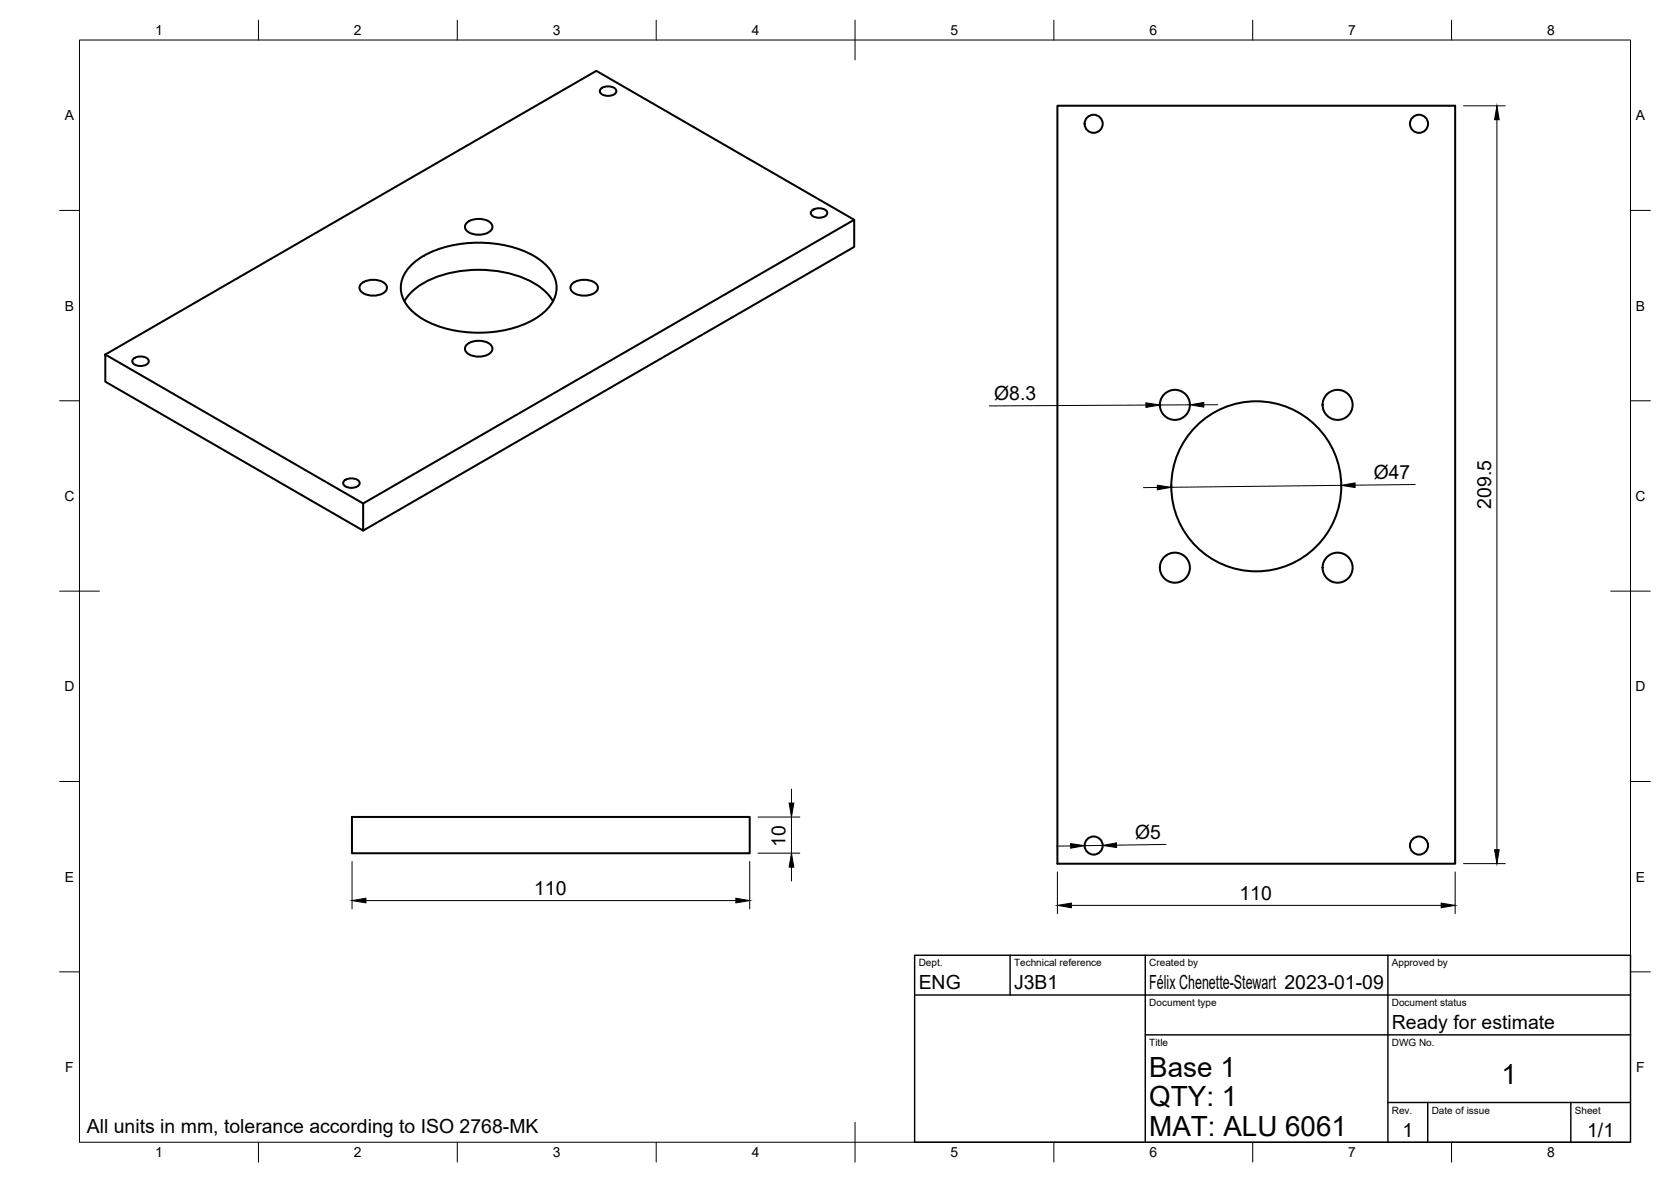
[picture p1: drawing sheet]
<svg xmlns="http://www.w3.org/2000/svg" width="420mm" height="297mm" viewBox="0 0 420 297" stroke-linecap="round" stroke-linejoin="round" font-family="sans-serif">
<!-- layer: Visible -->
<g fill="none" stroke="#000" stroke-width=".51">
<path d="M151 22.4a2.75 2.75 0 0 1 4 .3 1.7 1.7 0 0 1-2.1 1.4 1.7 1.7 0 0 1-2.1-1.4zM265.9 26.6h100v190.5h-100zM117.4 55.9a4.8 4.8 0 0 1 6.2 .4 1.71 1.71 0 0 1-1.4 2.4 4.7 4.7 0 0 1-5.1-1.1 1.31 1.31 0 0 1 .3-1.7zM204.1 53a2.75 2.75 0 0 1 3.9 .3 1.7 1.7 0 0 1-2.1 1.4 1.7 1.7 0 0 1-2-1.4zM214.8 55.2l-64.9-37.4-123.4 71.3M90.9 71.2a4.8 4.8 0 0 1 6.2 .5 1.71 1.71 0 0 1-1.4 2.3 4.7 4.7 0 0 1-5.1-1 1.31 1.31 0 0 1 .3-1.8zM101.7 75.7a16.6 16.6 0 0 1 10.6-6.9 30.5 30.5 0 0 1 22.7 2.8 12.2 12.2 0 0 1 4 4.1M103.9 66.2a25.6 25.6 0 0 1 17.3-5.2 25.1 25.1 0 0 1 15.7 5.2 7.6 7.6 0 0 1 0 12.2 25.6 25.6 0 0 1-17.4 5.2 25.1 25.1 0 0 1-15.6-5.2 7.6 7.6 0 0 1 0-12.2zM143.9 71.2a4.8 4.8 0 0 1 6.3 .5 1.71 1.71 0 0 1-1.5 2.3 4.7 4.7 0 0 1-5.1-1 1.31 1.31 0 0 1 .3-1.8zM26.5 89.1l64.8 37.4v6.8l-64.8-37.4zM33.5 90.2a2.75 2.75 0 0 1 3.9 .4 1.7 1.7 0 0 1-2.1 1.4 1.7 1.7 0 0 1-2-1.4zM117.4 86.6a4.8 4.8 0 0 1 6.2 .4 1.71 1.71 0 0 1-1.4 2.3 4.7 4.7 0 0 1-5.1-1 1.31 1.31 0 0 1 .3-1.7z"/>
<path d="M86.5 120.9a2.75 2.75 0 0 1 3.9 .3 1.7 1.7 0 0 1-2 1.4 1.7 1.7 0 0 1-2.1-1.4zM91.3 126.5l123.5-71.3v6.8l-123.5 71.3M88.5 205.3h100v9.1h-100z"/>
<circle cx="275" cy="31.1" r="2.28"/>
<circle cx="356.8" cy="31.1" r="2.28"/>
<circle cx="295.4" cy="101.7" r="3.8"/>
<circle cx="336.3" cy="101.7" r="3.8"/>
<circle cx="315.9" cy="122.2" r="21.4"/>
<circle cx="295.4" cy="142.7" r="3.8"/>
<circle cx="336.3" cy="142.7" r="3.8"/>
<circle cx="275" cy="212.5" r="2.28"/>
<circle cx="356.8" cy="212.5" r="2.28"/>
</g>
<!-- layer: BORDER -->
<g fill="none" stroke="#000" stroke-width=".25">
<path d="M20 10.1h390v276.9h-390zM65 5.1v5M115 5.1v5M165 5.1v5M215 5.1v10M265 5.1v5M315 5.1v5M365 5.1v5M15 52.9h5M410 52.9h5M15 100.7h5M410 100.7h5"/>
<path d="M15 148.6h10M405 148.6h10M15 196.4h5M410 196.4h5M15 244.2h5M410 244.2h5M65 287v5M115 287v5M165 287v5M215 282.1v9.9M265 287v5M315 287v5"/>
<path d="M365 287v5"/>
</g>
<!-- layer: TITLEBLOCK -->
<path d="M230 240.1h180v46.9h-180zM230 250h180M254 240.1v9.9M288 240.1v46.9M349 240.1v46.9M288 260.1h122M349 277.1h61M359 277.1v9.9M395 277.1v9.9" fill="none" stroke="#000" stroke-width=".36"/>
<!-- layer: FD_Dimensions -->
<g fill="none" stroke="#000" stroke-width=".25">
<path d="M368 26.6h10.5M376.4 30.1v183.4M288.1 101.8l-39.3 .2M299.2 101.7l-7.6 .1M306.2 101.7h-3.5M291 122.5h-3.5M337.2 122l-42.7 .5M355.8 121.8l-15.1 .1M199 198.3v3.5M88.5 216.5v11.9M188.5 216.5v11.9M190.6 214.4h10.5"/>
<path d="M190.6 205.3h10.5M199 205.3v9.1M199 217.9v3.5M265.9 219.1v10.5M269.2 212.6h-3.5M277.2 212.5h-4.5M293.2 212.2l-12.5 .2M365.9 219.1v10.5M368 217h10.5M92 226.3h93M269.4 227.5h93"/>
</g>
<g fill="#000" stroke="#000" stroke-width=".25">
<path d="M376.4 26.6l.6 3.5h-1.2zM288.1 101.2l3.5 .6-3.5 .6zM299.2 101.7l3.5-.6v1.2zM291 121.9l3.5 .6-3.5 .6zM337.2 122l3.5-.6v1.1zM199 214.4l.6 3.5h-1.2zM198.4 201.8h1.2l-.6 3.5zM269.2 212l3.5 .5-3.5 .7zM277.2 212.5l3.5-.7 .1 1.2zM375.8 213.5h1.2l-.6 3.5zM88.5 226.3l3.5-.6v1.2zM185 225.7l3.5 .6-3.5 .6z"/>
<path d="M265.9 227.5l3.5-.5v1.1zM362.4 227l3.5 .5-3.5 .6z"/>
</g>
<g font-size="7">
<text x="289" y="270.6">Base 1</text>
<text x="377.5" y="272.3">1</text>
<text x="289" y="278.1">QTY: 1</text>
<text x="289" y="285.5">MAT: ALU 6061</text>
</g>
<g font-size="4.9">
<text x="250" y="100.5">Ø8.3</text>
<text x="345.4" y="120.3" transform="rotate(-1 345.4 120.3)">Ø47</text>
<text x="374.9" y="127.9" transform="rotate(-90 374.9 127.9)">209.5</text>
<text x="197.5" y="212.7" transform="rotate(-90 197.5 212.7)">10</text>
<text x="285.4" y="210.8" transform="rotate(-1 285.4 210.8)">Ø5</text>
<text x="134.3" y="224.9">110</text>
<text x="311.7" y="226.1">110</text>
<text x="231" y="248.5">ENG</text>
<text x="255" y="248.5">J3B1</text>
<text x="289" y="248.5">Félix Chenette-Stewart 2023-01-09</text>
<text x="350" y="258.6">Ready for estimate</text>
<text x="21.8" y="284.6">All units in mm, tolerance according to ISO 2768-MK</text>
<text x="352.6" y="285.7">1</text>
<text x="399.1" y="285.7">1/1</text>
</g>
<g font-size="3.5">
<text x="39" y="8.8">1</text>
<text x="89" y="8.8">2</text>
<text x="139" y="8.8">3</text>
<text x="189" y="8.8">4</text>
<text x="239" y="8.8">5</text>
<text x="289" y="8.8">6</text>
<text x="339" y="8.8">7</text>
<text x="389" y="8.8">8</text>
<text x="16.3" y="30.2">A</text>
<text x="411.3" y="30.2">A</text>
<text x="16.3" y="78">B</text>
<text x="411.3" y="78">B</text>
<text x="16.2" y="125.9">C</text>
<text x="411.2" y="125.9">C</text>
<text x="16.2" y="173.7">D</text>
<text x="411.2" y="173.7">D</text>
<text x="16.3" y="221.6">E</text>
<text x="411.3" y="221.6">E</text>
<text x="16.4" y="269.4">F</text>
<text x="411.4" y="269.4">F</text>
<text x="39" y="290.8">1</text>
<text x="89" y="290.8">2</text>
<text x="139" y="290.8">3</text>
<text x="189" y="290.8">4</text>
<text x="239" y="290.8">5</text>
<text x="289" y="290.8">6</text>
<text x="339" y="290.8">7</text>
<text x="389" y="290.8">8</text>
</g>
<g font-size="2.5">
<text x="231" y="242.9">Dept.</text>
<text x="255" y="242.9">Technical reference</text>
<text x="289" y="242.9">Created by</text>
<text x="350" y="242.9">Approved by</text>
<text x="289" y="252.8">Document type</text>
<text x="350" y="252.8">Document status</text>
<text x="289" y="262.9">Title</text>
<text x="350" y="262.9">DWG No.</text>
<text x="350" y="279.9">Rev.</text>
<text x="360" y="279.9">Date of issue</text>
<text x="396" y="279.9">Sheet</text>
</g>
</svg>
